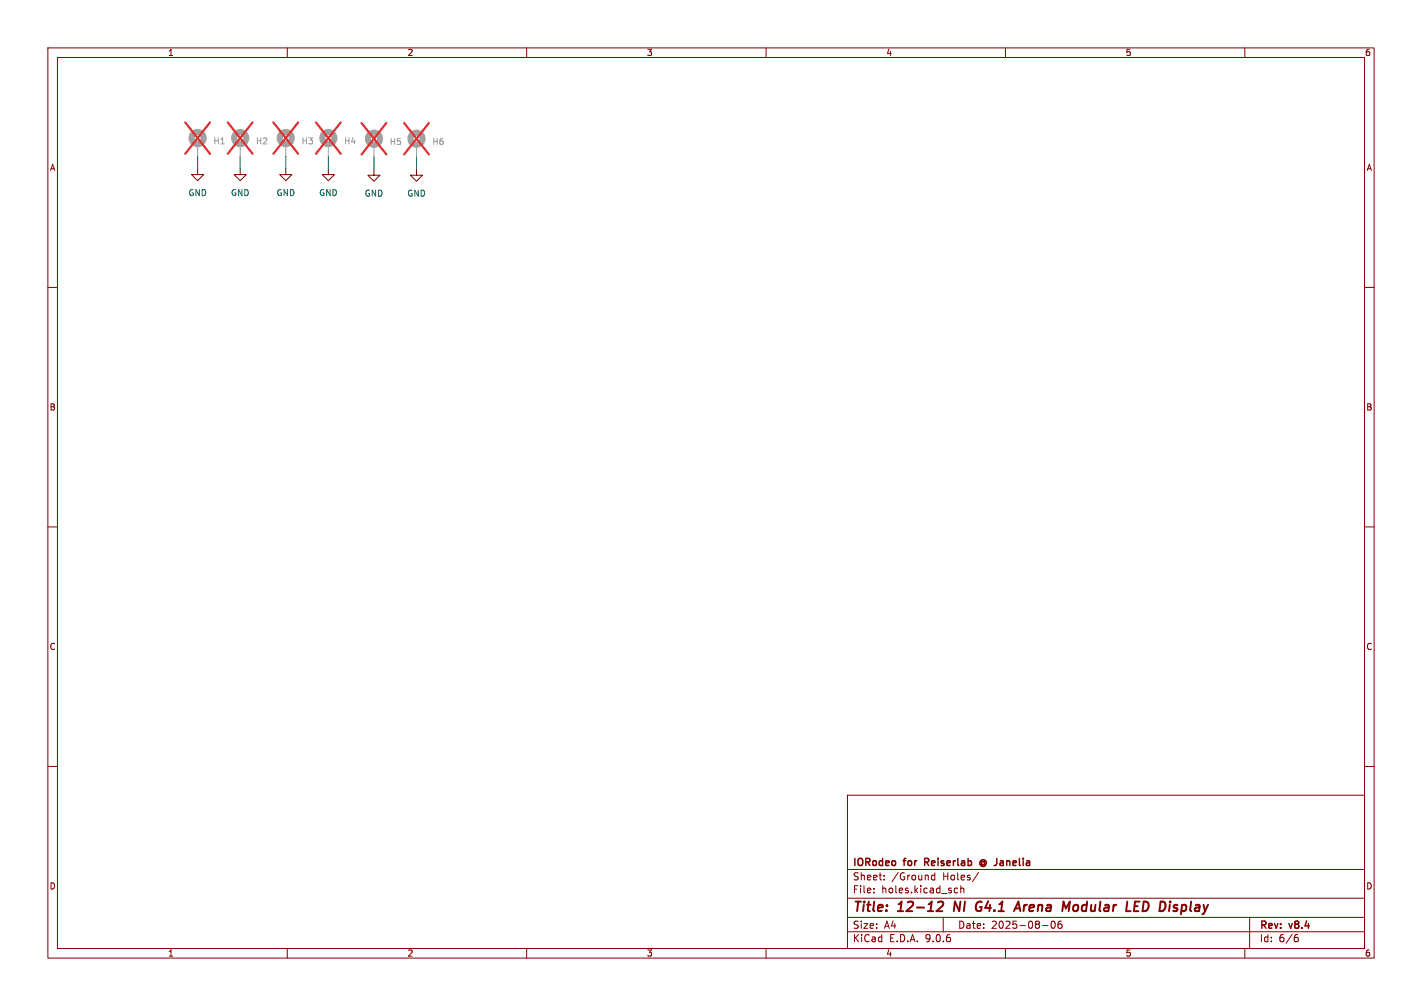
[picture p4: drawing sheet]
<svg xmlns="http://www.w3.org/2000/svg" width="297mm" height="210mm" viewBox="0 0 297 210" stroke-linecap="round" stroke-linejoin="round" font-family="sans-serif">
<g fill="none" stroke="#840000" stroke-width=".21">
<path d="M10 10h277v190h-277zM12 12h273v186h-273zM60 10v2M110 10v2M160 10v2M210 10v2M260 10v2M41.3 35.2v1.2h-1.3l1.3 1.3 1.2-1.3h-1.2M50.2 35.2v1.2h-1.3l1.3 1.3 1.2-1.3h-1.2M59.7 35.2v1.2h-1.3l1.3 1.3 1.3-1.3h-1.3M68.6 35.2v1.2h-1.3l1.3 1.3 1.2-1.3h-1.2M78.1 35.3v1.3h-1.3l1.3 1.2 1.3-1.2h-1.3"/>
<path d="M87 35.3v1.3h-1.3l1.3 1.2 1.3-1.2h-1.3M10 60h2M285 60h2M10 110h2M285 110h2M10 160h2M177 166h108v32h-108zM285 160h2M60 198v2M110 198v2M160 198v2M177 194.5h108"/>
<path d="M177 191.5h108M177 187.5h108M177 181.5h108M182.5 186.3v.1M182.5 185.5v.1M184.7 183.6v.1M184.7 182.8v.1M195.2 182.2v1.5M195.2 182.8l-.4-.1-.3 .3 .2 .6h.5M197 191.5v3M199.5 186.3h.5M199.5 185.5h.5"/>
<path d="M200.7 185.5l.2-.1 .3 .1 .1 .9M200.7 184.9v1.5M204.4 182.1l-1.3 2M210 198v2M217.7 193.2h1.2M219.7 192.4l.2-.1a.8 .8 0 0 1 .5 .7 .8 .8 0 0 1-.5 .8l-.2-.1-.2-.5zM221.7 192.3l-.5 .1a1.01 1.01 0 0 0 0 1.4l.5-.1 .1-.5-.3-.3h-.4l-.1 .3M260 198v2M261 191.5v6.5M270.6 195.7h.4l.2 .3-.1 .5-.5 .1M271 195.1l-.4 .1"/>
</g>
<path d="M195.9 188.4l.3-.2h.5l.3 .2v.4l-.1 .3-1.3 1.1h1.2M199.5 188.2l-.3 2M204.1 190.1h.7M204.6 189.4h.4M204.9 188.2l-.6 .1-.2 .2M211.8 190.2l.9-2 .4 2M212 189.6h1M224.4 189l-.2 .3-.1 .5 .3 .4M236.8 190.2h1M237 189.2h.6M237.1 188.2h.9" fill="none" stroke="#840000" stroke-width=".4"/>
<path d="M193.1 180h.6M193.7 179.2h-.6v1.5M205.6 179.9a.36 .36 0 0 0-.5 0 .36 .36 0 0 0 0 .5 .36 .36 0 0 0 .5 .1M205.6 179.5a.71 .71 0 0 0-1 .7 .71 .71 0 0 0 1 .6" fill="none" stroke="#840000" stroke-width=".3"/>
<g fill="none" stroke="#a1a1a1" stroke-width="1.3">
<circle cx="41.3" cy="28.8" r="1.27"/>
<circle cx="50.2" cy="28.8" r="1.27"/>
<circle cx="59.7" cy="28.8" r="1.27"/>
<circle cx="68.6" cy="28.8" r="1.27"/>
<circle cx="78.1" cy="29" r="1.27"/>
<circle cx="87" cy="29" r="1.27"/>
</g>
<path d="M41.3 30.1v2.5M50.2 30.1v2.5M59.7 30.1v2.5M68.6 30.1v2.5M78.1 30.2v2.6M87 30.2v2.6" fill="none" stroke="#a1a1a1" stroke-width=".21"/>
<path d="M38.7 25.6l5.2 6.5M43.9 25.6l-5.2 6.5M47.6 25.6l5.2 6.5M52.8 25.6l-5.2 6.5M57.1 25.6l5.2 6.5M62.3 25.6l-5.2 6.5M66 25.6l5.2 6.5M71.2 25.6l-5.2 6.5M75.5 25.7l5.2 6.5M80.7 25.7l-5.2 6.5M84.4 25.7l5.2 6.5M89.6 25.7l-5.2 6.5" fill="none" stroke="#e12e31" stroke-width=".46"/>
<path d="M41.3 32.6v2.6M50.2 32.6v2.6M59.7 32.6v2.6M68.6 32.6v2.6M78.1 32.8v2.5M87 32.8v2.5" fill="none" stroke="#009600" stroke-width=".21"/>
<g font-size="2.8" fill="#840000">
<text x="178" y="190.9">Title:</text>
<text x="187.7" y="190.9">12-12</text>
<text x="200.1" y="190.9">NI</text>
<text x="205.4" y="190.9">G4.1</text>
<text x="214.5" y="190.9">Arena</text>
<text x="225.1" y="190.9">Modular</text>
<text x="239.3" y="190.9">LED</text>
<text x="247" y="190.9">Display</text>
</g>
<g font-size="2.1" fill="#840000">
<text x="178" y="184">Sheet:</text>
<text x="178" y="181.2">IORodeo</text>
<text x="186.2" y="184">/Ground</text>
<text x="188.9" y="181.2">for</text>
<text x="193.8" y="181.2">Reiserlab</text>
<text x="197" y="184">Holes/</text>
<text x="205.9" y="181.2">@ Janelia</text>
<text x="178" y="186.7">File:</text>
<text x="184.1" y="186.7">holes.kicad_sch</text>
<text x="178" y="196.9">KiCad</text>
<text x="178" y="194.1">Size:</text>
<text x="184.7" y="194.1">A4</text>
<text x="185.7" y="196.9">E.D.A.</text>
<text x="193.3" y="196.9">9.0.6</text>
<text x="200" y="194.1">Date:</text>
<text x="207" y="194.1">2025-08-06</text>
<text x="263" y="194.3">Rev:</text>
<text x="263" y="196.9">Id:</text>
<text x="267.1" y="196.9">6/6</text>
<text x="269.4" y="194.3">v8.4</text>
</g>
<g font-size="1.8" fill="#840000">
<text x="35" y="11.9">1</text>
<text x="85" y="11.9">2</text>
<text x="135" y="11.9">3</text>
<text x="185" y="11.9">4</text>
<text x="235" y="11.9">5</text>
<text x="285" y="11.9">6</text>
<text x="10.3" y="35.9">A</text>
<text x="285.3" y="35.9">A</text>
<text x="10.3" y="85.9">B</text>
<text x="285.3" y="85.9">B</text>
<text x="10.3" y="135.9">C</text>
<text x="285.3" y="135.9">C</text>
<text x="10.3" y="185.9">D</text>
<text x="285.3" y="185.9">D</text>
<text x="35" y="199.9">1</text>
<text x="85" y="199.9">2</text>
<text x="135" y="199.9">3</text>
<text x="185" y="199.9">4</text>
<text x="235" y="199.9">5</text>
<text x="285" y="199.9">6</text>
</g>
<g font-size="1.8" fill="#989898">
<text x="44.5" y="30.3">H1</text>
<text x="53.3" y="30.3">H2</text>
<text x="62.9" y="30.3">H3</text>
<text x="71.8" y="30.3">H4</text>
<text x="81.3" y="30.5">H5</text>
<text x="90.2" y="30.5">H6</text>
</g>
<g font-size="1.8" fill="#006464">
<text x="39.2" y="41.1">GND</text>
<text x="48.1" y="41.1">GND</text>
<text x="57.7" y="41.1">GND</text>
<text x="66.5" y="41.1">GND</text>
<text x="76.1" y="41.2">GND</text>
<text x="85" y="41.2">GND</text>
</g>
</svg>
